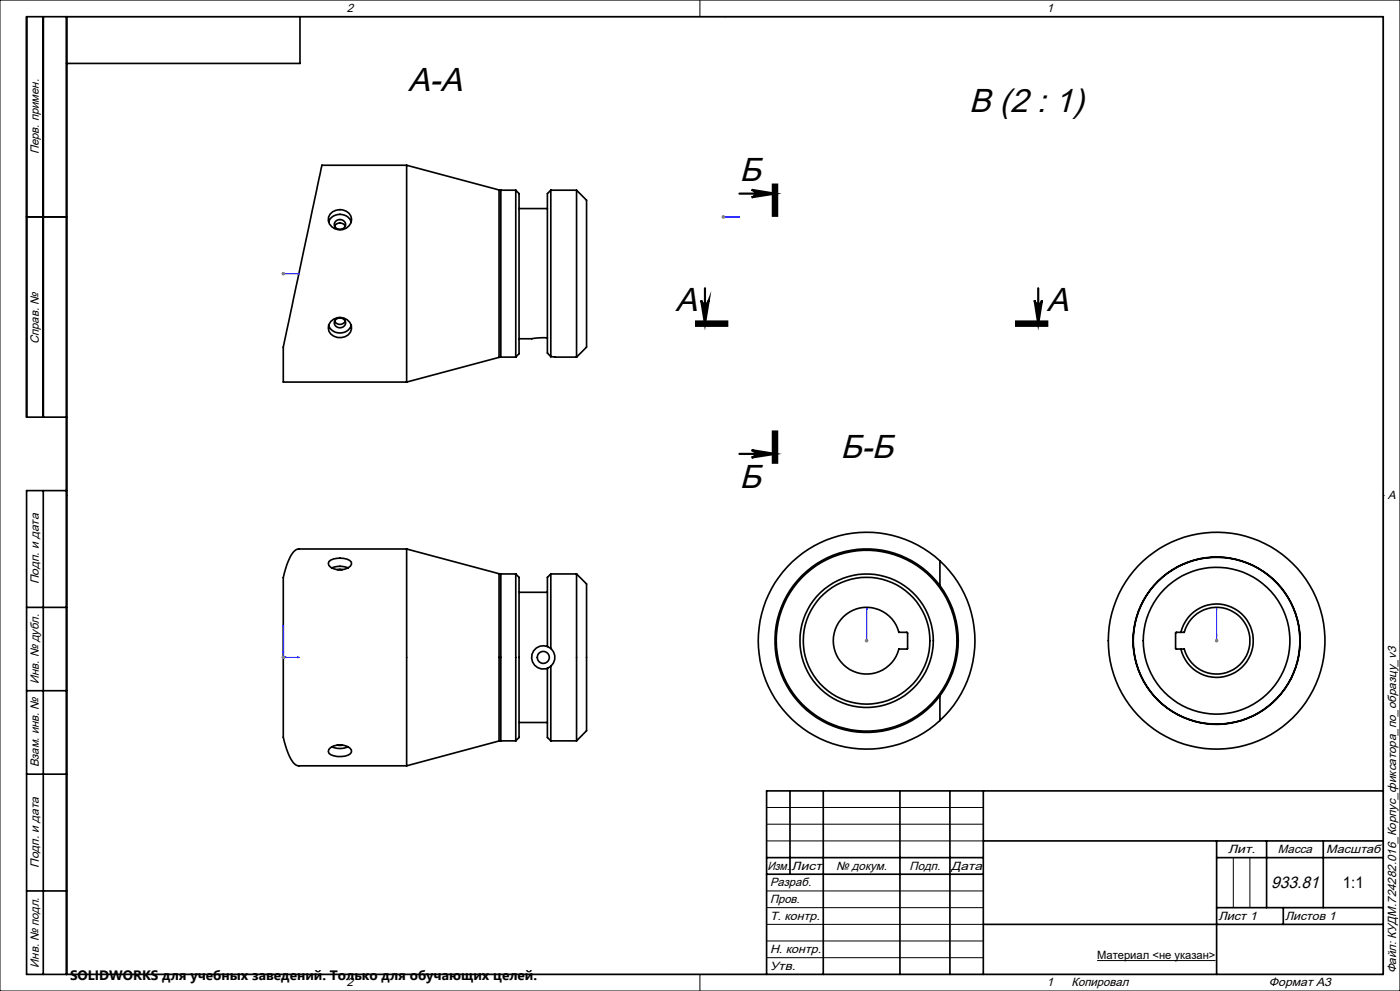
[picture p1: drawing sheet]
<svg xmlns="http://www.w3.org/2000/svg" width="420mm" height="297mm" viewBox="0 0 420 297" stroke-linecap="round" stroke-linejoin="round" font-family="sans-serif">
<g fill="none" stroke="#000" stroke-width=".5">
<path d="M13 5v120M20 5v287M90 5v14h-70M122 49.5v65M122 49.5h-25.4l-10.6 49.7a38.2 38.2 0 0 0-1 12.1v3.2h37M122 49.5l27.7 7.4M149.7 56.9l.5 .1M149.7 56.9v50.2M150.2 57v50M150.2 57h4.5M154.7 57v50M154.7 57l1 1v48l-1 1"/>
<path d="M165.2 57v49.9M165.2 57l-1 1v47.8l1 1.1M165.2 57h7.8M173 57v50M173 57l3 3v44l-3 3M8 65h12M98.6 66.5a3.7 3.7 0 0 1 3.4-2.3 3.7 3.7 0 0 1 3.4 2.4M99 64.2a3.7 3.7 0 0 1 3.8-1.3 3.7 3.7 0 0 1 2.7 2.9 3.5 3.5 0 0 1-3.4 3.1 3.5 3.5 0 0 1-3.6-2.8l.1-1zM100.4 67.7a1.79 1.79 0 0 1 3.1 .1M100.7 66.3a1.58 1.58 0 0 1 2.4-.2 1.58 1.58 0 0 1-.2 2.4 1.57 1.57 0 0 1-2.1-.1 1.57 1.57 0 0 1-.1-2.1zM155.7 62.5h8.5M98.6 97.5a3.7 3.7 0 0 0 3.4 2.3 3.7 3.7 0 0 0 3.4-2.3"/>
<path d="M99.2 96.3a3.5 3.5 0 0 1 3.9-1 3.5 3.5 0 0 1 2.3 3.3 3.7 3.7 0 0 1-3.1 2.6 3.7 3.7 0 0 1-3.6-1.9l-.2-1 .2-1zM100.4 96.3a1.79 1.79 0 0 0 3.2 0M100.7 95.8a1.58 1.58 0 0 1 2.4-.2 1.58 1.58 0 0 1-.2 2.4 1.57 1.57 0 0 1-2.1-.1 1.57 1.57 0 0 1-.1-2.1zM149.7 107.1l-27.7 7.4M150.2 107l-.5 .1M150.2 107h4.5M164.2 101.2l-8.5 .3M165.2 106.9l7.8 .1M20 125h-12v-120h407v287h-407v-145h12M13 147v145M98.7 168.3a5.7 5.7 0 0 1 6.7 .2 1.93 1.93 0 0 1-1.9 2.1 4.8 4.8 0 0 1-4.8-1.1l-.2-.6zM99.6 170.2a6.2 6.2 0 0 1 4.8 0"/>
<path d="M101.2 170.7h1.5M122 164.5v65M122 164.5h-32.3a3.7 3.7 0 0 0-2.9 3 18.7 18.7 0 0 0-1.8 10.2v38.6a17.7 17.7 0 0 0 3.4 12.7l1.3 .5h32.3M122 164.5l27.7 7.4M149.7 171.9l.5 .1M149.7 171.9v50.2M150.2 172v50M150.2 172h4.5M154.7 172l1 1v48l-1 1M154.7 172v50M155.7 177.5h8.5M165.2 172v22.3"/>
<path d="M165.2 172l-1 1v20.7M165.2 172h7.8M173 172v50M173 172l3 3v44l-3 3M282 175.5a27.5 27.5 0 0 0-40.5-3.8 27.5 27.5 0 0 0 0 40.6 27.5 27.5 0 0 0 40.5-3.8M282 168.1a32.5 32.5 0 0 0-45.3 1.3 32.5 32.5 0 0 0 0 45.3 32.5 32.5 0 0 0 45.3 1.2M282 175.5a27.5 27.5 0 0 1 0 33M282 168.1a32.5 32.5 0 0 1 0 47.8M282 168.1v7.4M8 182h12M164.2 193.7a3.5 3.5 0 0 0-4.7 3.3 3.5 3.5 0 0 0 4.7 3.3M164.2 193.7l1 .6"/>
<path d="M165.2 199.7v22.3M165.2 194.3a3.5 3.5 0 0 1 0 5.4M165.2 199.7l-1 .6M253.1 184.8a10 10 0 0 1 16.6 4.7h2.4l.2 .2v4.7l-2.6 .1a10 10 0 0 1-14.8 6.2 10 10 0 0 1-1.8-15.9zM352.7 189.6l2.6-.1a10 10 0 0 1 15.4-5.7 10 10 0 0 1 0 16.4 10 10 0 0 1-15.4-5.7l-2.6-.1zM354.3 189.5a11 11 0 0 1 16.9-6.6 11 11 0 0 1 0 18.2 11 11 0 0 1-16.9-6.6M8 207h12M155.7 216.5h8.5M164.2 200.3v20.7l1 1M282 208.5v7.4M8 232h12M98.7 224.6a4.7 4.7 0 0 1 6.7 .2v.6a3.1 3.1 0 0 1-3 1.3 4.9 4.9 0 0 1-3.7-1l-.2-.5z"/>
<path d="M99.6 223.8a6.1 6.1 0 0 0 4.8 0M101.2 223.3h1.5M149.7 222.1l-27.7 7.4M150.2 222l-.5 .1M150.2 222h4.5M165.2 222h7.8M237 237v25M247 237v55M270 237v55M285 237v55M295 237v55M415 237h-185v55"/>
<path d="M230 257h65M295 252h120M365 252v40M365 257h50M380 252v20M397 252v20M8 267h12M230 262h65M295 277h120M365 272h50M385 272v5"/>
<circle cx="163" cy="197" r="1.8"/>
<circle cx="260" cy="192" r="19"/>
<circle cx="260" cy="192" r="27.1"/>
<circle cx="260" cy="192" r="20"/>
<circle cx="365" cy="192" r="25.1"/>
<circle cx="365" cy="192" r="22"/>
<circle cx="365" cy="192" r="25"/>
<circle cx="365" cy="192" r="32.5"/>
</g>
<path d="M85 187.4v9.6h4.8M89.3 196.9l.5 .1-.5 .1z" fill="none" stroke="#00f" stroke-width=".3"/>
<g fill="none" stroke="#000" stroke-width=".3">
<path d="M0 0h420v297h-420zM20 5h395v287h-395zM210 0v5M217.5 5h.1M20 148.5h.1M415 148.5h.1M230 242h65M230 247h65M230 252h65M370 257v15M375 257v15M230 267h65"/>
<path d="M230 272h65M230 277h65M210 292v5M217.5 292h.1M230 282h65M230 287h65"/>
</g>
<path d="M89.3 196.9l.5 .1-.5 .1z" fill="#00f"/>
<path d="M85 187.4l.1 .4h-.2z" fill="none" stroke="#00f" stroke-width=".3"/>
<path d="M85 187.4l.1 .4h-.2z" fill="#00f"/>
<g fill="none" stroke="#000" stroke-width=".65" stroke-linecap="butt">
<path d="M225.5 56.9l7 1.1-7 1.1a1.11 1.11 0 0 0 1-1.1 1.11 1.11 0 0 0-1-1.1zM231.8 55v10zM232.5 55v10M233.2 55v10M208.5 97h10M208.5 97.7h10M208.5 96.4h10M210.4 90a1.13 1.13 0 0 0 1.1 1.1 1.13 1.13 0 0 0 1.1-1.1l-1.1 7zM304.5 96.4h10zM304.5 97h10M304.5 97.7h10M310.4 90a1.11 1.11 0 0 0 1.1 1.1 1.11 1.11 0 0 0 1.1-1.1l-1.1 7z"/>
<path d="M225.5 134.9l7 1.1-7 1.1a1.11 1.11 0 0 0 1-1.1 1.11 1.11 0 0 0-1-1.1zM231.8 129v10M232.5 129v10M233.2 129v10"/>
</g>
<path d="M84.5 197h1M84.6 196.7l.7 .7M85 196.5v1M85.3 196.7l-.7 .7" fill="none" stroke="#808080" stroke-width=".3"/>
<path d="M221.8 58h10.7M211.5 86.4v10.6M311.5 86.4v10.6M221.8 136h10.7" fill="none" stroke="#000" stroke-width=".65"/>
<path d="M225.5 56.9l7 1.1-7 1.1a1.11 1.11 0 0 0 1-1.1 1.11 1.11 0 0 0-1-1.1zM210.4 90a1.13 1.13 0 0 0 1.1 1.1 1.13 1.13 0 0 0 1.1-1.1l-1.1 7zM310.4 90a1.11 1.11 0 0 0 1.1 1.1 1.11 1.11 0 0 0 1.1-1.1l-1.1 7zM225.5 134.9l7 1.1-7 1.1a1.11 1.11 0 0 0 1-1.1 1.11 1.11 0 0 0-1-1.1z" fill="#000"/>
<path d="M85 195.1v1.9h.9M85.5 196.9l.4 .1-.4 .1z" fill="none" stroke="#00f" stroke-width=".3"/>
<path d="M85.5 196.9l.4 .1-.4 .1z" fill="#00f"/>
<path d="M85 195.1l.1 .5h-.2z" fill="none" stroke="#00f" stroke-width=".3"/>
<path d="M85 195.1l.1 .5h-.2z" fill="#00f"/>
<path d="M85 82h.1M85 82h4.8M89.8 82h-.5h.5" fill="none" stroke="#00f" stroke-width=".3"/>
<path d="M84.5 197h1M84.6 196.7l.7 .7M85 196.5v1M85.3 196.7l-.7 .7" fill="none" stroke="#808080" stroke-width=".3"/>
<path d="M89.3 82h.5z" fill="#00f"/>
<path d="M84.9 82h.2z" fill="none" stroke="#00f" stroke-width=".3"/>
<path d="M84.9 82h.2z" fill="#00f"/>
<path d="M85 82h.1M85 82h4.8M89.8 82h-.5h.5" fill="none" stroke="#00f" stroke-width=".3"/>
<path d="M84.5 82h1M84.6 81.7l.7 .7M85 81.5v1M85.3 81.7l-.7 .7" fill="none" stroke="#808080" stroke-width=".3"/>
<path d="M89.3 82h.5z" fill="#00f"/>
<path d="M84.9 82h.2z" fill="none" stroke="#00f" stroke-width=".3"/>
<path d="M84.9 82h.2z" fill="#00f"/>
<path d="M260 191.9v.3zM260 192h.1M260 182.3v9.7" fill="none" stroke="#00f" stroke-width=".3"/>
<path d="M84.5 82h1M84.6 81.7l.7 .7M85 81.5v1M85.3 81.7l-.7 .7" fill="none" stroke="#808080" stroke-width=".3"/>
<path d="M260 191.9v.3z" fill="#00f"/>
<path d="M260 182.3v.5v-.5" fill="none" stroke="#00f" stroke-width=".3"/>
<path d="M260 182.3v.5z" fill="#00f"/>
<path d="M260 191.9v.3zM260 192h.1M260 182.3v9.7" fill="none" stroke="#00f" stroke-width=".3"/>
<path d="M259.5 192h1M259.6 191.7l.7 .7M260 191.5v1M260.3 191.7l-.7 .7" fill="none" stroke="#808080" stroke-width=".3"/>
<path d="M260 191.9v.3z" fill="#00f"/>
<path d="M260 182.3v.5v-.5" fill="none" stroke="#00f" stroke-width=".3"/>
<path d="M260 182.3v.5z" fill="#00f"/>
<path d="M365 191.9v.3zM365 192h.1M365 182.3v9.7" fill="none" stroke="#00f" stroke-width=".3"/>
<path d="M259.5 192h1M259.6 191.7l.7 .7M260 191.5v1M260.3 191.7l-.7 .7" fill="none" stroke="#808080" stroke-width=".3"/>
<path d="M365 191.9v.3z" fill="#00f"/>
<path d="M365 182.3v.5v-.5" fill="none" stroke="#00f" stroke-width=".3"/>
<path d="M365 182.3v.5z" fill="#00f"/>
<path d="M365 191.9v.3zM365 192h.1M365 190.1v1.9" fill="none" stroke="#00f" stroke-width=".3"/>
<path d="M364.5 192h1M364.6 191.7l.7 .7M365 191.5v1M365.3 191.7l-.7 .7" fill="none" stroke="#808080" stroke-width=".3"/>
<path d="M365 191.9v.3z" fill="#00f"/>
<path d="M365 190.1v.5v-.5" fill="none" stroke="#00f" stroke-width=".3"/>
<path d="M365 190.1v.5z" fill="#00f"/>
<path d="M217 65h.1M217 65h4.8M221.8 65h-.5h.5" fill="none" stroke="#00f" stroke-width=".3"/>
<path d="M364.5 192h1M364.6 191.7l.7 .7M365 191.5v1M365.3 191.7l-.7 .7" fill="none" stroke="#808080" stroke-width=".3"/>
<path d="M221.3 65h.5z" fill="#00f"/>
<path d="M216.9 65h.2z" fill="none" stroke="#00f" stroke-width=".3"/>
<path d="M216.9 65h.2z" fill="#00f"/>
<path d="M217 65h.1M217 65h4.8M221.8 65h-.5h.5" fill="none" stroke="#00f" stroke-width=".3"/>
<path d="M216.5 65h1M216.6 64.7l.7 .7M217 64.5v1M217.3 64.7l-.7 .7" fill="none" stroke="#808080" stroke-width=".3"/>
<path d="M221.3 65h.5z" fill="#00f"/>
<path d="M216.9 65h.2z" fill="none" stroke="#00f" stroke-width=".3"/>
<path d="M216.9 65h.2z" fill="#00f"/>
<path d="M329.1 287.9h35.6" fill="none" stroke="#000" stroke-width=".3"/>
<path d="M216.5 65h1M216.6 64.7l.7 .7M217 64.5v1M217.3 64.7l-.7 .7" fill="none" stroke="#808080" stroke-width=".3"/>
<g font-size="10">
<text x="122.5" y="27.1">А-А</text>
<text x="290.8" y="33.7">В (2 : 1)</text>
<text x="221.9" y="54.3">Б</text>
<text x="202.6" y="93.2">А</text>
<text x="314" y="93.2">А</text>
<text x="252.1" y="137.1">Б-Б</text>
<text x="221.9" y="146.4">Б</text>
</g>
<text font-size="5" x="381.3" y="266">933.81</text>
<text font-size="4.8" x="402.9" y="266">1:1</text>
<text font-size="4.1" x="21" y="293.7">SOLIDWORKS для учебных заведений. Только для обучающих целей.</text>
<g font-size="3.6">
<text x="104" y="3.6">2</text>
<text x="314" y="3.6">1</text>
<text x="11.6" y="46.3" transform="rotate(-90 11.6 46.3)">Перв. примен.</text>
<text x="11.6" y="103.2" transform="rotate(-90 11.6 103.2)">Справ. №</text>
<text x="416.4" y="149.6">A</text>
<text x="11.6" y="175.1" transform="rotate(-90 11.6 175.1)">Подп. и дата</text>
<text x="11.6" y="205" transform="rotate(-90 11.6 205)">Инв. № дубл.</text>
<text x="11.6" y="230" transform="rotate(-90 11.6 230)">Взам. инв. №</text>
<text x="368.4" y="255.6">Лит.</text>
<text x="383.4" y="255.6">Масса</text>
<text x="397.8" y="255.6">Масштаб</text>
<text x="11.6" y="260.1" transform="rotate(-90 11.6 260.1)">Подп. и дата</text>
<text x="230.2" y="260.6">Изм.</text>
<text x="237.5" y="260.6">Лист</text>
<text x="250.9" y="260.6">№ докум.</text>
<text x="272.9" y="260.6">Подп.</text>
<text x="285.4" y="260.6">Дата</text>
<text x="231" y="265.6">Разраб.</text>
<text x="231" y="275.6">Т. контр.</text>
<text x="231" y="270.6">Пров.</text>
<text x="365.5" y="275.6">Лист 1</text>
<text x="385.5" y="275.6">Листов 1</text>
<text x="231" y="285.6">Н. контр.</text>
<text x="11.6" y="290" transform="rotate(-90 11.6 290)">Инв. № подл.</text>
<text x="231" y="290.6">Утв.</text>
<text x="418.9" y="291.8" transform="rotate(-90 418.9 291.8)">Файл: КУДМ.724282.016_Корпус_фиксатора_по_образцу_v3</text>
<text x="104" y="295.6">2</text>
<text x="314" y="295.6">1</text>
<text x="321.5" y="295.6">Копировал</text>
<text x="380.7" y="295.6">Формат А3</text>
</g>
<text font-size="3.4" x="329.1" y="287.5">Материал &lt;не указан&gt;</text>
</svg>
